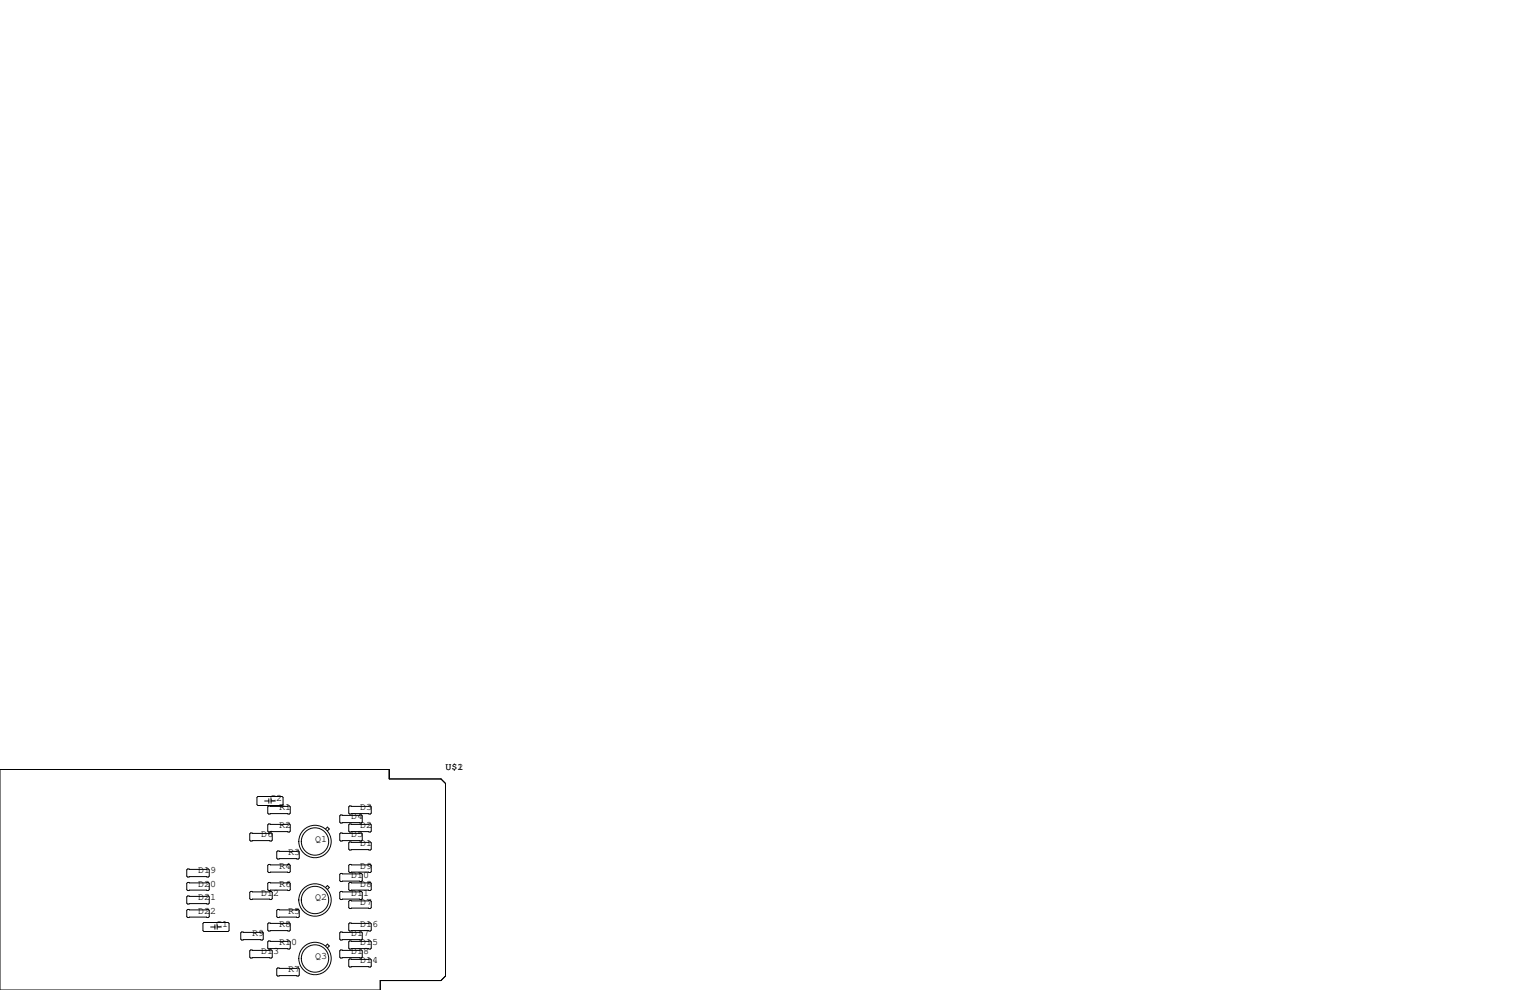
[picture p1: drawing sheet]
<svg xmlns="http://www.w3.org/2000/svg" width="432mm" height="279mm" viewBox="0 0 432 279" stroke-linecap="round" stroke-linejoin="round" font-family="sans-serif">
<g fill="none" stroke="#000" stroke-width=".28">
<path d="M0 217.2h109.9v2.6h14.6l1.2 1.3v54.4l-1.2 1.2h-17.2v2.7h-107.3zM70.7 235.1h5.9l.2 .2v1.8l-.2 .3h-5.9l-.2-.3v-1.8zM72.5 225l.3-.2h6.8l.3 .2v2.1l-.3 .2h-6.8l-.3-.2zM74.7 226.1h1.2M75.8 227.5h5.9l.2 .2v1.8l-.2 .2h-5.9l-.2-.2v-1.8zM75.8 232.5h5.9l.2 .3v1.8l-.2 .2h-5.9l-.2-.2v-1.8zM75.9 225.4v1.3M76.5 225.4v1.3M76.5 226.1h1.2M91.9 234l.5-.6 .5 .6-.5 .5M96.1 235.1h5.9l.2 .2v1.8l-.2 .3h-5.9l-.2-.3v-1.8zM96.1 230h5.9l.2 .3v1.7l-.2 .3h-5.9l-.2-.3v-1.7z"/>
<path d="M98.7 237.6h5.8l.3 .3v1.7l-.3 .3h-5.8l-.3-.3v-1.7zM98.7 227.5h5.8l.3 .2v1.8l-.3 .2h-5.8l-.3-.2v-1.8zM98.7 232.5h5.8l.3 .3v1.8l-.3 .2h-5.8l-.3-.2v-1.8zM52.7 256.9l.3-.2h5.8l.3 .2v1.8l-.3 .3h-5.8l-.3-.3zM52.7 245.5l.3-.3h5.8l.3 .3v1.8l-.3 .2h-5.8l-.3-.2zM52.7 249.3l.3-.3h5.8l.3 .3v1.8l-.3 .2h-5.8l-.3-.2zM52.7 253.1l.3-.2h5.8l.3 .2v1.8l-.3 .2h-5.8l-.3-.2zM70.5 251.8l.2-.2h5.9l.2 .2v1.8l-.2 .3h-5.9l-.2-.3zM75.6 249.3l.2-.3h5.9l.2 .3v1.8l-.2 .2h-5.9l-.2-.2zM75.8 244h5.9l.2 .2v1.8l-.2 .3h-5.9l-.2-.3v-1.8zM78.1 256.9l.3-.2h5.8l.3 .2v1.8l-.3 .3h-5.8l-.3-.3zM78.4 240.2h5.8l.3 .2v1.8l-.3 .2h-5.8l-.3-.2v-1.8z"/>
<path d="M91.9 250.5l.5-.6 .5 .6-.5 .5M95.9 251.8l.2-.2h5.9l.2 .2v1.8l-.2 .3h-5.9l-.2-.3zM95.9 246.8l.2-.3h5.9l.2 .3v1.7l-.2 .3h-5.9l-.2-.3zM98.4 249.3l.3-.3h5.8l.3 .3v1.8l-.3 .2h-5.8l-.3-.2zM98.4 254.4l.3-.3h5.8l.3 .3v1.8l-.3 .2h-5.8l-.3-.2zM98.7 244h5.8l.3 .2v1.8l-.3 .3h-5.8l-.3-.3v-1.8zM57.3 260.6l.2-.3h6.9l.2 .3v2l-.2 .3h-6.9l-.2-.3zM59.4 261.6h1.3M60.7 261v1.3M61.3 261.6h1.2M61.3 261v1.3M67.9 263.3l.3-.3h5.8l.3 .3v1.7l-.3 .3h-5.8l-.3-.3z"/>
<path d="M70.5 268.4l.2-.3h5.9l.2 .3v1.7l-.2 .3h-5.9l-.2-.3zM75.6 260.7l.2-.2h5.9l.2 .2v1.8l-.2 .3h-5.9l-.2-.3zM75.6 265.8l.2-.2h5.9l.2 .2v1.8l-.2 .2h-5.9l-.2-.2zM78.1 273.4l.3-.2h5.8l.3 .2v1.8l-.3 .3h-5.8l-.3-.3zM91.9 267l.5-.6 .5 .6-.5 .5M95.9 268.4l.2-.3h5.9l.2 .3v1.7l-.2 .3h-5.9l-.2-.3zM95.9 263.3l.2-.3h5.9l.2 .3v1.7l-.2 .3h-5.9l-.2-.3zM98.4 260.7l.3-.2h5.8l.3 .2v1.8l-.3 .3h-5.8l-.3-.3zM98.4 265.8l.3-.2h5.8l.3 .2v1.8l-.3 .2h-5.8l-.3-.2zM98.4 270.9l.3-.3h5.8l.3 .3v1.8l-.3 .2h-5.8l-.3-.2z"/>
<circle cx="88.9" cy="237.5" r="4.6"/>
<circle cx="88.9" cy="237.5" r="3.9"/>
<circle cx="88.9" cy="254" r="3.9"/>
<circle cx="88.9" cy="254" r="4.6"/>
<circle cx="88.9" cy="270.5" r="3.9"/>
<circle cx="88.9" cy="270.5" r="4.6"/>
</g>
<g font-size="2.8">
<text x="125.7" y="217.2">U$1</text>
<text x="129.1" y="217.2">2</text>
<text x="76.2" y="226.1">C2</text>
<text x="78.7" y="228.6">R1</text>
<text x="78.7" y="233.7">R2</text>
<text x="99.1" y="231.1">D4</text>
<text x="101.6" y="233.7">D2</text>
<text x="101.6" y="228.6">D3</text>
<text x="73.7" y="236.2">D6</text>
<text x="88.9" y="237.5">Q1</text>
<text x="99.1" y="236.2">D5</text>
<text x="101.6" y="238.8">D1</text>
<text x="78.7" y="245.1">R4</text>
<text x="81.3" y="241.3">R3</text>
<text x="101.6" y="245.1">D9</text>
<text x="55.9" y="246.4">D19</text>
<text x="55.9" y="250.2">D20</text>
<text x="78.7" y="250.2">R6</text>
<text x="99.1" y="247.6">D10</text>
<text x="101.6" y="250.2">D8</text>
<text x="55.9" y="254">D21</text>
<text x="55.9" y="257.8">D22</text>
<text x="73.7" y="252.7">D12</text>
<text x="81.3" y="257.8">R5</text>
<text x="88.9" y="254">Q2</text>
<text x="99.1" y="252.7">D11</text>
<text x="101.6" y="255.3">D7</text>
<text x="61" y="261.6">C1</text>
<text x="78.7" y="261.6">R8</text>
<text x="101.6" y="261.6">D16</text>
<text x="71.1" y="264.2">R9</text>
<text x="73.7" y="269.2">D13</text>
<text x="78.7" y="266.7">R10</text>
<text x="99.1" y="264.2">D17</text>
<text x="99.1" y="269.2">D18</text>
<text x="101.6" y="266.7">D15</text>
<text x="81.3" y="274.3">R7</text>
<text x="88.9" y="270.5">Q3</text>
<text x="101.6" y="271.8">D14</text>
</g>
</svg>
